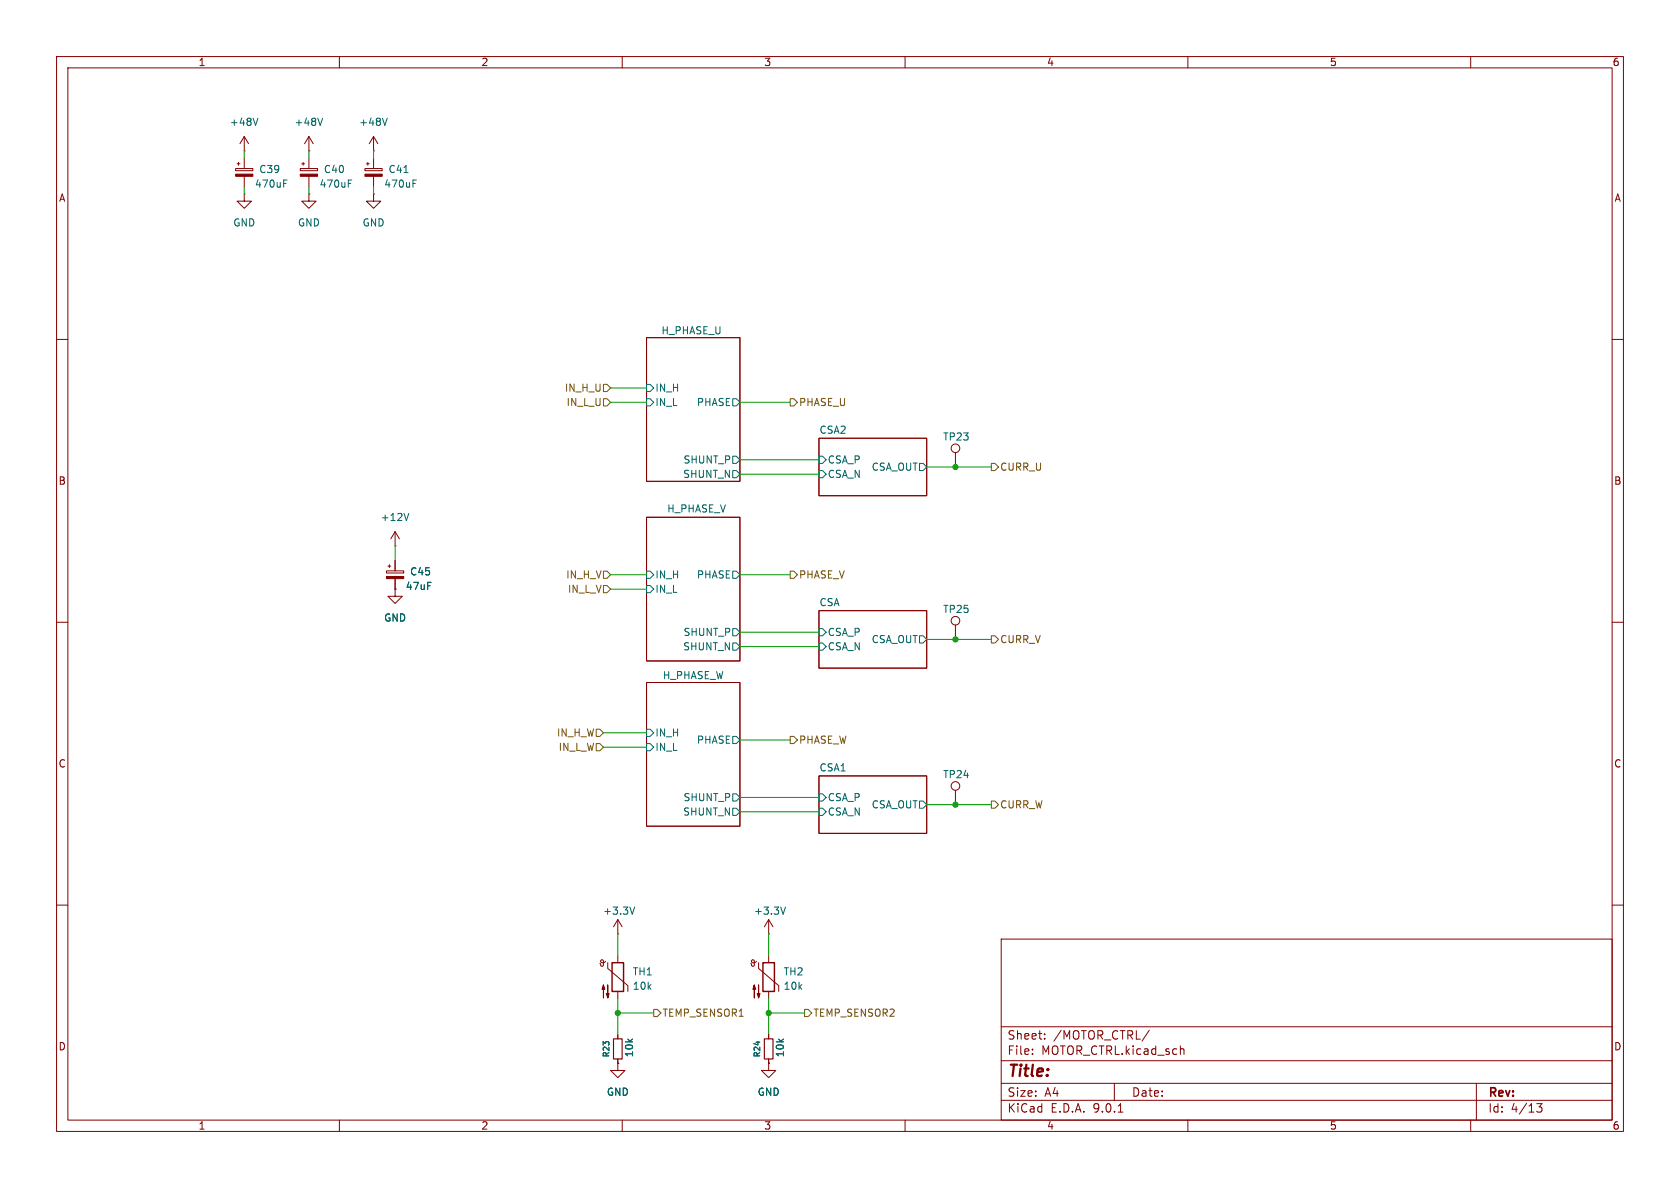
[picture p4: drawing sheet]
(kicad_sch
 (version 20250114)
 (generator "eeschema")
 (generator_version "9.0")
 (paper "A4")
 (lib_symbols
  (symbol "Connector:TestPoint"
   (pin_numbers (hide yes))
   (pin_names
    (offset 0.762) (hide yes)) (exclude_from_sim no) (in_bom yes) (on_board yes)
   (property "Reference" "TP" (at 0 6.858 0) (effects (font (size 1.27 1.27))))
   (property "Value" "TestPoint" (at 0 5.08 0) (effects (font (size 1.27 1.27))))
   (property "Footprint" "" (at 5.08 0 0) (effects (font (size 1.27 1.27)) (hide yes)))
   (property "Datasheet" "~" (at 5.08 0 0) (effects (font (size 1.27 1.27)) (hide yes)))
   (property "Description" "test point" (at 0 0 0) (effects (font (size 1.27 1.27)) (hide yes)))
   (symbol "TestPoint_0_1"
    (circle (center 0 3.302) (radius 0.762) (stroke (width 0) (type default)) (fill (type none))))
   (symbol "TestPoint_1_1"
    (pin passive line (at 0 0 90) (length 2.54) (name "1" (effects (font (size 1.27 1.27)))) (number "1" (effects (font (size 1.27 1.27))))))
   (embedded_fonts no))
  (symbol "Device:C_Polarized_Small"
   (pin_numbers (hide yes))
   (pin_names
    (offset 0.254) (hide yes)) (exclude_from_sim no) (in_bom yes) (on_board yes)
   (property "Reference" "C" (at 0.254 1.778 0) (effects (font (size 1.27 1.27)) (justify left)))
   (property "Value" "C_Polarized_Small" (at 0.254 -2.032 0) (effects (font (size 1.27 1.27)) (justify left)))
   (property "Footprint" "" (at 0 0 0) (effects (font (size 1.27 1.27)) (hide yes)))
   (property "Datasheet" "~" (at 0 0 0) (effects (font (size 1.27 1.27)) (hide yes)))
   (property "Description" "Polarized capacitor, small symbol" (at 0 0 0) (effects (font (size 1.27 1.27)) (hide yes)))
   (symbol "C_Polarized_Small_0_1"
    (rectangle (start -1.524 0.6858) (end 1.524 0.3048) (stroke (width 0) (type default)) (fill (type none)))
    (rectangle (start -1.524 -0.3048) (end 1.524 -0.6858) (stroke (width 0) (type default)) (fill (type outline)))
    (polyline (pts (xy -1.27 1.524) (xy -0.762 1.524)) (stroke (width 0) (type default)) (fill (type none)))
    (polyline (pts (xy -1.016 1.27) (xy -1.016 1.778)) (stroke (width 0) (type default)) (fill (type none))))
   (symbol "C_Polarized_Small_1_1"
    (pin passive line (at 0 2.54 270) (length 1.8542) (name "~" (effects (font (size 1.27 1.27)))) (number "1" (effects (font (size 1.27 1.27)))))
    (pin passive line (at 0 -2.54 90) (length 1.8542) (name "~" (effects (font (size 1.27 1.27)))) (number "2" (effects (font (size 1.27 1.27))))))
   (embedded_fonts no))
  (symbol "Device:R_Small"
   (pin_numbers (hide yes))
   (pin_names
    (offset 0.254) (hide yes)) (exclude_from_sim no) (in_bom yes) (on_board yes)
   (property "Reference" "R" (at 0 0 90) (effects (font (size 1.016 1.016))))
   (property "Value" "R_Small" (at 1.778 0 90) (effects (font (size 1.27 1.27))))
   (property "Footprint" "" (at 0 0 0) (effects (font (size 1.27 1.27)) (hide yes)))
   (property "Datasheet" "~" (at 0 0 0) (effects (font (size 1.27 1.27)) (hide yes)))
   (property "Description" "Resistor, small symbol" (at 0 0 0) (effects (font (size 1.27 1.27)) (hide yes)))
   (symbol "R_Small_0_1"
    (rectangle (start -0.762 1.778) (end 0.762 -1.778) (stroke (width 0.2032) (type default)) (fill (type none))))
   (symbol "R_Small_1_1"
    (pin passive line (at 0 2.54 270) (length 0.762) (name "~" (effects (font (size 1.27 1.27)))) (number "1" (effects (font (size 1.27 1.27)))))
    (pin passive line (at 0 -2.54 90) (length 0.762) (name "~" (effects (font (size 1.27 1.27)))) (number "2" (effects (font (size 1.27 1.27))))))
   (embedded_fonts no))
  (symbol "Device:Thermistor_NTC"
   (pin_numbers (hide yes))
   (pin_names
    (offset 0)) (exclude_from_sim no) (in_bom yes) (on_board yes)
   (property "Reference" "TH" (at -4.445 0 90) (effects (font (size 1.27 1.27))))
   (property "Value" "Thermistor_NTC" (at 3.175 0 90) (effects (font (size 1.27 1.27))))
   (property "Footprint" "" (at 0 1.27 0) (effects (font (size 1.27 1.27)) (hide yes)))
   (property "Datasheet" "~" (at 0 1.27 0) (effects (font (size 1.27 1.27)) (hide yes)))
   (property "Description" "Temperature dependent resistor, negative temperature coefficient" (at 0 0 0) (effects (font (size 1.27 1.27)) (hide yes)))
   (symbol "Thermistor_NTC_0_1"
    (arc (start -3.175 2.413) (mid -3.0506 2.3165) (end -3.048 2.159) (stroke (width 0) (type default)) (fill (type none)))
    (arc (start -3.048 2.794) (mid -2.9736 2.9736) (end -2.794 3.048) (stroke (width 0) (type default)) (fill (type none)))
    (arc (start -2.794 3.048) (mid -2.6144 2.9736) (end -2.54 2.794) (stroke (width 0) (type default)) (fill (type none)))
    (arc (start -2.794 2.54) (mid -2.9736 2.6144) (end -3.048 2.794) (stroke (width 0) (type default)) (fill (type none)))
    (arc (start -2.794 1.905) (mid -2.9736 1.9794) (end -3.048 2.159) (stroke (width 0) (type default)) (fill (type none)))
    (arc (start -2.54 2.159) (mid -2.6144 1.9794) (end -2.794 1.905) (stroke (width 0) (type default)) (fill (type none)))
    (arc (start -2.159 2.794) (mid -2.434 2.5608) (end -2.794 2.54) (stroke (width 0) (type default)) (fill (type none)))
    (polyline (pts (xy -2.54 2.159) (xy -2.54 2.794)) (stroke (width 0) (type default)) (fill (type none)))
    (polyline (pts (xy -2.54 -3.683) (xy -2.54 -1.397) (xy -2.794 -2.159) (xy -2.286 -2.159) (xy -2.54 -1.397) (xy -2.54 -1.651)) (stroke (width 0) (type default)) (fill (type outline)))
    (polyline (pts (xy -1.778 2.54) (xy -1.778 1.524) (xy 1.778 -1.524) (xy 1.778 -2.54)) (stroke (width 0) (type default)) (fill (type none)))
    (polyline (pts (xy -1.778 -1.397) (xy -1.778 -3.683) (xy -2.032 -2.921) (xy -1.524 -2.921) (xy -1.778 -3.683) (xy -1.778 -3.429)) (stroke (width 0) (type default)) (fill (type outline)))
    (rectangle (start -1.016 2.54) (end 1.016 -2.54) (stroke (width 0.254) (type default)) (fill (type none))))
   (symbol "Thermistor_NTC_1_1"
    (pin passive line (at 0 3.81 270) (length 1.27) (name "~" (effects (font (size 1.27 1.27)))) (number "1" (effects (font (size 1.27 1.27)))))
    (pin passive line (at 0 -3.81 90) (length 1.27) (name "~" (effects (font (size 1.27 1.27)))) (number "2" (effects (font (size 1.27 1.27))))))
   (embedded_fonts no))
  (symbol "power:+12V"
   (power)
   (pin_numbers (hide yes))
   (pin_names
    (offset 0) (hide yes)) (exclude_from_sim no) (in_bom yes) (on_board yes)
   (property "Reference" "#PWR" (at 0 -3.81 0) (effects (font (size 1.27 1.27)) (hide yes)))
   (property "Value" "+12V" (at 0 3.556 0) (effects (font (size 1.27 1.27))))
   (property "Footprint" "" (at 0 0 0) (effects (font (size 1.27 1.27)) (hide yes)))
   (property "Datasheet" "" (at 0 0 0) (effects (font (size 1.27 1.27)) (hide yes)))
   (property "Description" "Power symbol creates a global label with name \"+12V\"" (at 0 0 0) (effects (font (size 1.27 1.27)) (hide yes)))
   (symbol "+12V_0_1"
    (polyline (pts (xy -0.762 1.27) (xy 0 2.54)) (stroke (width 0) (type default)) (fill (type none)))
    (polyline (pts (xy 0 2.54) (xy 0.762 1.27)) (stroke (width 0) (type default)) (fill (type none)))
    (polyline (pts (xy 0 0) (xy 0 2.54)) (stroke (width 0) (type default)) (fill (type none))))
   (symbol "+12V_1_1"
    (pin power_in line (at 0 0 90) (length 0) (name "~" (effects (font (size 1.27 1.27)))) (number "1" (effects (font (size 1.27 1.27))))))
   (embedded_fonts no))
  (symbol "power:+3.3V"
   (power)
   (pin_numbers (hide yes))
   (pin_names
    (offset 0) (hide yes)) (exclude_from_sim no) (in_bom yes) (on_board yes)
   (property "Reference" "#PWR" (at 0 -3.81 0) (effects (font (size 1.27 1.27)) (hide yes)))
   (property "Value" "+3.3V" (at 0 3.556 0) (effects (font (size 1.27 1.27))))
   (property "Footprint" "" (at 0 0 0) (effects (font (size 1.27 1.27)) (hide yes)))
   (property "Datasheet" "" (at 0 0 0) (effects (font (size 1.27 1.27)) (hide yes)))
   (property "Description" "Power symbol creates a global label with name \"+3.3V\"" (at 0 0 0) (effects (font (size 1.27 1.27)) (hide yes)))
   (symbol "+3.3V_0_1"
    (polyline (pts (xy -0.762 1.27) (xy 0 2.54)) (stroke (width 0) (type default)) (fill (type none)))
    (polyline (pts (xy 0 2.54) (xy 0.762 1.27)) (stroke (width 0) (type default)) (fill (type none)))
    (polyline (pts (xy 0 0) (xy 0 2.54)) (stroke (width 0) (type default)) (fill (type none))))
   (symbol "+3.3V_1_1"
    (pin power_in line (at 0 0 90) (length 0) (name "~" (effects (font (size 1.27 1.27)))) (number "1" (effects (font (size 1.27 1.27))))))
   (embedded_fonts no))
  (symbol "power:+48V"
   (power)
   (pin_numbers (hide yes))
   (pin_names
    (offset 0) (hide yes)) (exclude_from_sim no) (in_bom yes) (on_board yes)
   (property "Reference" "#PWR" (at 0 -3.81 0) (effects (font (size 1.27 1.27)) (hide yes)))
   (property "Value" "+48V" (at 0 3.556 0) (effects (font (size 1.27 1.27))))
   (property "Footprint" "" (at 0 0 0) (effects (font (size 1.27 1.27)) (hide yes)))
   (property "Datasheet" "" (at 0 0 0) (effects (font (size 1.27 1.27)) (hide yes)))
   (property "Description" "Power symbol creates a global label with name \"+48V\"" (at 0 0 0) (effects (font (size 1.27 1.27)) (hide yes)))
   (symbol "+48V_0_1"
    (polyline (pts (xy -0.762 1.27) (xy 0 2.54)) (stroke (width 0) (type default)) (fill (type none)))
    (polyline (pts (xy 0 2.54) (xy 0.762 1.27)) (stroke (width 0) (type default)) (fill (type none)))
    (polyline (pts (xy 0 0) (xy 0 2.54)) (stroke (width 0) (type default)) (fill (type none))))
   (symbol "+48V_1_1"
    (pin power_in line (at 0 0 90) (length 0) (name "~" (effects (font (size 1.27 1.27)))) (number "1" (effects (font (size 1.27 1.27))))))
   (embedded_fonts no))
  (symbol "power:GND"
   (power)
   (pin_numbers (hide yes))
   (pin_names
    (offset 0) (hide yes)) (exclude_from_sim no) (in_bom yes) (on_board yes)
   (property "Reference" "#PWR" (at 0 -6.35 0) (effects (font (size 1.27 1.27)) (hide yes)))
   (property "Value" "GND" (at 0 -3.81 0) (effects (font (size 1.27 1.27))))
   (property "Footprint" "" (at 0 0 0) (effects (font (size 1.27 1.27)) (hide yes)))
   (property "Datasheet" "" (at 0 0 0) (effects (font (size 1.27 1.27)) (hide yes)))
   (property "Description" "Power symbol creates a global label with name \"GND\" , ground" (at 0 0 0) (effects (font (size 1.27 1.27)) (hide yes)))
   (symbol "GND_0_1"
    (polyline (pts (xy 0 0) (xy 0 -1.27) (xy 1.27 -1.27) (xy 0 -2.54) (xy -1.27 -1.27) (xy 0 -1.27)) (stroke (width 0) (type default)) (fill (type none))))
   (symbol "GND_1_1"
    (pin power_in line (at 0 0 270) (length 0) (name "~" (effects (font (size 1.27 1.27)))) (number "1" (effects (font (size 1.27 1.27))))))
   (embedded_fonts no)))
 (junction
  (at 168.91 82.55)
  (diameter 0)
  (color 0 0 0 0))
 (junction
  (at 168.91 113.03)
  (diameter 0)
  (color 0 0 0 0))
 (junction
  (at 168.91 142.24)
  (diameter 0)
  (color 0 0 0 0))
 (junction
  (at 109.22 179.07)
  (diameter 0)
  (color 0 0 0 0))
 (junction
  (at 135.89 179.07)
  (diameter 0)
  (color 0 0 0 0))
 (wire
  (pts (xy 43.18 26.67) (xy 43.18 27.94))
  (stroke (width 0) (type default)))
 (wire
  (pts (xy 130.81 83.82) (xy 144.78 83.82))
  (stroke (width 0) (type default)))
 (wire
  (pts (xy 168.91 142.24) (xy 175.26 142.24))
  (stroke (width 0) (type default)))
 (wire
  (pts (xy 135.89 179.07) (xy 135.89 176.53))
  (stroke (width 0) (type default)))
 (wire
  (pts (xy 109.22 165.1) (xy 109.22 168.91))
  (stroke (width 0) (type default)))
 (wire
  (pts (xy 66.04 26.67) (xy 66.04 27.94))
  (stroke (width 0) (type default)))
 (wire
  (pts (xy 106.68 132.08) (xy 114.3 132.08))
  (stroke (width 0) (type default)))
 (wire
  (pts (xy 107.95 101.6) (xy 114.3 101.6))
  (stroke (width 0) (type default)))
 (wire
  (pts (xy 109.22 179.07) (xy 109.22 176.53))
  (stroke (width 0) (type default)))
 (wire
  (pts (xy 135.89 182.88) (xy 135.89 179.07))
  (stroke (width 0) (type default)))
 (wire
  (pts (xy 130.81 140.97) (xy 144.78 140.97))
  (stroke (width 0) (type default)))
 (wire
  (pts (xy 43.18 33.02) (xy 43.18 34.29))
  (stroke (width 0) (type default)))
 (wire
  (pts (xy 107.95 104.14) (xy 114.3 104.14))
  (stroke (width 0) (type default)))
 (wire
  (pts (xy 139.7 71.12) (xy 130.81 71.12))
  (stroke (width 0) (type default)))
 (wire
  (pts (xy 130.81 81.28) (xy 144.78 81.28))
  (stroke (width 0) (type default)))
 (wire
  (pts (xy 130.81 111.76) (xy 144.78 111.76))
  (stroke (width 0) (type default)))
 (wire
  (pts (xy 135.89 179.07) (xy 142.24 179.07))
  (stroke (width 0) (type default)))
 (wire
  (pts (xy 54.61 33.02) (xy 54.61 34.29))
  (stroke (width 0) (type default)))
 (wire
  (pts (xy 106.68 129.54) (xy 114.3 129.54))
  (stroke (width 0) (type default)))
 (wire
  (pts (xy 69.85 99.06) (xy 69.85 96.52))
  (stroke (width 0) (type default)))
 (wire
  (pts (xy 107.95 68.58) (xy 114.3 68.58))
  (stroke (width 0) (type default)))
 (wire
  (pts (xy 175.26 82.55) (xy 168.91 82.55))
  (stroke (width 0) (type default)))
 (wire
  (pts (xy 109.22 182.88) (xy 109.22 179.07))
  (stroke (width 0) (type default)))
 (wire
  (pts (xy 168.91 82.55) (xy 163.83 82.55))
  (stroke (width 0) (type default)))
 (wire
  (pts (xy 168.91 113.03) (xy 175.26 113.03))
  (stroke (width 0) (type default)))
 (wire
  (pts (xy 135.89 165.1) (xy 135.89 168.91))
  (stroke (width 0) (type default)))
 (wire
  (pts (xy 130.81 101.6) (xy 139.7 101.6))
  (stroke (width 0) (type default)))
 (wire
  (pts (xy 54.61 26.67) (xy 54.61 27.94))
  (stroke (width 0) (type default)))
 (wire
  (pts (xy 130.81 114.3) (xy 144.78 114.3))
  (stroke (width 0) (type default)))
 (wire
  (pts (xy 163.83 142.24) (xy 168.91 142.24))
  (stroke (width 0) (type default)))
 (wire
  (pts (xy 109.22 179.07) (xy 115.57 179.07))
  (stroke (width 0) (type default)))
 (wire
  (pts (xy 163.83 113.03) (xy 168.91 113.03))
  (stroke (width 0) (type default)))
 (wire
  (pts (xy 66.04 33.02) (xy 66.04 34.29))
  (stroke (width 0) (type default)))
 (wire
  (pts (xy 139.7 130.81) (xy 130.81 130.81))
  (stroke (width 0) (type default)))
 (wire
  (pts (xy 130.81 143.51) (xy 144.78 143.51))
  (stroke (width 0) (type default)))
 (wire
  (pts (xy 107.95 71.12) (xy 114.3 71.12))
  (stroke (width 0) (type default)))
 (hierarchical_label "IN_H_W"
  (shape input)
  (at 106.68 129.54 180)
  (effects (font (size 1.27 1.27)) (justify right)))
 (hierarchical_label "PHASE_U"
  (shape output)
  (at 139.7 71.12 0)
  (effects (font (size 1.27 1.27)) (justify left)))
 (hierarchical_label "IN_H_V"
  (shape input)
  (at 107.95 101.6 180)
  (effects (font (size 1.27 1.27)) (justify right)))
 (hierarchical_label "TEMP_SENSOR1"
  (shape output)
  (at 115.57 179.07 0)
  (effects (font (size 1.27 1.27)) (justify left)))
 (hierarchical_label "IN_L_W"
  (shape input)
  (at 106.68 132.08 180)
  (effects (font (size 1.27 1.27)) (justify right)))
 (hierarchical_label "TEMP_SENSOR2"
  (shape output)
  (at 142.24 179.07 0)
  (effects (font (size 1.27 1.27)) (justify left)))
 (hierarchical_label "PHASE_W"
  (shape output)
  (at 139.7 130.81 0)
  (effects (font (size 1.27 1.27)) (justify left)))
 (hierarchical_label "IN_L_U"
  (shape input)
  (at 107.95 71.12 180)
  (effects (font (size 1.27 1.27)) (justify right)))
 (hierarchical_label "PHASE_V"
  (shape output)
  (at 139.7 101.6 0)
  (effects (font (size 1.27 1.27)) (justify left)))
 (hierarchical_label "CURR_U"
  (shape output)
  (at 175.26 82.55 0)
  (effects (font (size 1.27 1.27)) (justify left)))
 (hierarchical_label "CURR_V"
  (shape output)
  (at 175.26 113.03 0)
  (effects (font (size 1.27 1.27)) (justify left)))
 (hierarchical_label "IN_L_V"
  (shape input)
  (at 107.95 104.14 180)
  (effects (font (size 1.27 1.27)) (justify right)))
 (hierarchical_label "IN_H_U"
  (shape input)
  (at 107.95 68.58 180)
  (effects (font (size 1.27 1.27)) (justify right)))
 (hierarchical_label "CURR_W"
  (shape output)
  (at 175.26 142.24 0)
  (effects (font (size 1.27 1.27)) (justify left)))
 (symbol
  (lib_id "power:GND")
  (at 66.04 34.29 0)
  (unit 1)
  (exclude_from_sim no)
  (in_bom yes)
  (on_board yes)
  (dnp no)
  (fields_autoplaced yes)
  (property "Reference" "#PWR094" (at 66.04 40.64 0) (effects (font (size 1.27 1.27)) (hide yes)))
  (property "Value" "GND" (at 66.04 39.37 0) (effects (font (size 1.27 1.27))))
  (property "Footprint" "" (at 66.04 34.29 0) (effects (font (size 1.27 1.27)) (hide yes)))
  (property "Datasheet" "" (at 66.04 34.29 0) (effects (font (size 1.27 1.27)) (hide yes)))
  (property "Description" "Power symbol creates a global label with name \"GND\" , ground" (at 66.04 34.29 0) (effects (font (size 1.27 1.27)) (hide yes)))
  (pin "1"))
 (symbol
  (lib_id "power:GND")
  (at 43.18 34.29 0)
  (unit 1)
  (exclude_from_sim no)
  (in_bom yes)
  (on_board yes)
  (dnp no)
  (fields_autoplaced yes)
  (property "Reference" "#PWR090" (at 43.18 40.64 0) (effects (font (size 1.27 1.27)) (hide yes)))
  (property "Value" "GND" (at 43.18 39.37 0) (effects (font (size 1.27 1.27))))
  (property "Footprint" "" (at 43.18 34.29 0) (effects (font (size 1.27 1.27)) (hide yes)))
  (property "Datasheet" "" (at 43.18 34.29 0) (effects (font (size 1.27 1.27)) (hide yes)))
  (property "Description" "Power symbol creates a global label with name \"GND\" , ground" (at 43.18 34.29 0) (effects (font (size 1.27 1.27)) (hide yes)))
  (pin "1"))
 (symbol
  (lib_id "power:+3.3V")
  (at 109.22 165.1 0)
  (unit 1)
  (exclude_from_sim no)
  (in_bom yes)
  (on_board yes)
  (dnp no)
  (property "Reference" "#PWR097" (at 109.22 168.91 0) (effects (font (size 1.27 1.27)) (hide yes)))
  (property "Value" "+3.3V" (at 109.474 161.036 0) (effects (font (size 1.27 1.27))))
  (property "Footprint" "" (at 109.22 165.1 0) (effects (font (size 1.27 1.27)) (hide yes)))
  (property "Datasheet" "" (at 109.22 165.1 0) (effects (font (size 1.27 1.27)) (hide yes)))
  (property "Description" "Power symbol creates a global label with name \"+3.3V\"" (at 109.22 165.1 0) (effects (font (size 1.27 1.27)) (hide yes)))
  (pin "1"))
 (symbol
  (lib_id "power:+48V")
  (at 43.18 26.67 0)
  (unit 1)
  (exclude_from_sim no)
  (in_bom yes)
  (on_board yes)
  (dnp no)
  (fields_autoplaced yes)
  (property "Reference" "#PWR089" (at 43.18 30.48 0) (effects (font (size 1.27 1.27)) (hide yes)))
  (property "Value" "+48V" (at 43.18 21.59 0) (effects (font (size 1.27 1.27))))
  (property "Footprint" "" (at 43.18 26.67 0) (effects (font (size 1.27 1.27)) (hide yes)))
  (property "Datasheet" "" (at 43.18 26.67 0) (effects (font (size 1.27 1.27)) (hide yes)))
  (property "Description" "Power symbol creates a global label with name \"+48V\"" (at 43.18 26.67 0) (effects (font (size 1.27 1.27)) (hide yes)))
  (pin "1"))
 (symbol
  (lib_id "power:+48V")
  (at 66.04 26.67 0)
  (unit 1)
  (exclude_from_sim no)
  (in_bom yes)
  (on_board yes)
  (dnp no)
  (fields_autoplaced yes)
  (property "Reference" "#PWR093" (at 66.04 30.48 0) (effects (font (size 1.27 1.27)) (hide yes)))
  (property "Value" "+48V" (at 66.04 21.59 0) (effects (font (size 1.27 1.27))))
  (property "Footprint" "" (at 66.04 26.67 0) (effects (font (size 1.27 1.27)) (hide yes)))
  (property "Datasheet" "" (at 66.04 26.67 0) (effects (font (size 1.27 1.27)) (hide yes)))
  (property "Description" "Power symbol creates a global label with name \"+48V\"" (at 66.04 26.67 0) (effects (font (size 1.27 1.27)) (hide yes)))
  (pin "1"))
 (symbol
  (lib_id "Device:C_Polarized_Small")
  (at 69.85 101.6 0)
  (unit 1)
  (exclude_from_sim no)
  (in_bom no)
  (on_board yes)
  (dnp no)
  (property "Reference" "C45" (at 72.39 101.0538 0) (effects (font (size 1.27 1.27)) (justify left)))
  (property "Value" "47uF" (at 71.628 103.632 0) (effects (font (size 1.27 1.27)) (justify left)))
  (property "Footprint" "Capacitor_SMD:CP_Elec_6.3x5.4" (at 69.85 101.6 0) (effects (font (size 1.27 1.27)) (hide yes)))
  (property "Datasheet" "~" (at 69.85 101.6 0) (effects (font (size 1.27 1.27)) (hide yes)))
  (property "Description" "https://www.tme.eu/pl/details/eeeha1e470wp/kondensatory-elektrolityczne-smd/panasonic/" (at 69.85 101.6 0) (effects (font (size 1.27 1.27)) (hide yes)))
  (pin "1")
  (pin "2"))
 (symbol
  (lib_id "Device:C_Polarized_Small")
  (at 54.61 30.48 0)
  (unit 1)
  (exclude_from_sim no)
  (in_bom no)
  (on_board yes)
  (dnp no)
  (property "Reference" "C40" (at 57.15 29.9338 0) (effects (font (size 1.27 1.27)) (justify left)))
  (property "Value" "470uF" (at 56.388 32.512 0) (effects (font (size 1.27 1.27)) (justify left)))
  (property "Footprint" "Capacitor_THT:CP_Radial_D16.0mm_P7.50mm" (at 54.61 30.48 0) (effects (font (size 1.27 1.27)) (hide yes)))
  (property "Datasheet" "~" (at 54.61 30.48 0) (effects (font (size 1.27 1.27)) (hide yes)))
  (property "Description" "GRC00JS4712A00L" (at 54.61 30.48 0) (effects (font (size 1.27 1.27)) (hide yes)))
  (pin "1")
  (pin "2"))
 (symbol
  (lib_id "power:GND")
  (at 135.89 187.96 0)
  (unit 1)
  (exclude_from_sim no)
  (in_bom yes)
  (on_board yes)
  (dnp no)
  (fields_autoplaced yes)
  (property "Reference" "#PWR0103" (at 135.89 194.31 0) (effects (font (size 1.27 1.27)) (hide yes)))
  (property "Value" "GND" (at 135.89 193.04 0) (effects (font (size 1.27 1.27))))
  (property "Footprint" "" (at 135.89 187.96 0) (effects (font (size 1.27 1.27)) (hide yes)))
  (property "Datasheet" "" (at 135.89 187.96 0) (effects (font (size 1.27 1.27)) (hide yes)))
  (property "Description" "Power symbol creates a global label with name \"GND\" , ground" (at 135.89 187.96 0) (effects (font (size 1.27 1.27)) (hide yes)))
  (pin "1"))
 (symbol
  (lib_id "Device:Thermistor_NTC")
  (at 109.22 172.72 0)
  (unit 1)
  (exclude_from_sim no)
  (in_bom no)
  (on_board yes)
  (dnp no)
  (fields_autoplaced yes)
  (property "Reference" "TH1" (at 111.76 171.7674 0) (effects (font (size 1.27 1.27)) (justify left)))
  (property "Value" "10k" (at 111.76 174.3074 0) (effects (font (size 1.27 1.27)) (justify left)))
  (property "Footprint" "Resistor_SMD:R_0603_1608Metric" (at 109.22 171.45 0) (effects (font (size 1.27 1.27)) (hide yes)))
  (property "Datasheet" "~" (at 109.22 171.45 0) (effects (font (size 1.27 1.27)) (hide yes)))
  (property "Description" "Temperature dependent resistor, negative temperature coefficient" (at 109.22 172.72 0) (effects (font (size 1.27 1.27)) (hide yes)))
  (property "LCSC" "" (at 109.22 172.72 0) (effects (font (size 1.27 1.27))))
  (pin "1")
  (pin "2"))
 (symbol
  (lib_id "Device:Thermistor_NTC")
  (at 135.89 172.72 0)
  (unit 1)
  (exclude_from_sim no)
  (in_bom no)
  (on_board yes)
  (dnp no)
  (fields_autoplaced yes)
  (property "Reference" "TH2" (at 138.43 171.7674 0) (effects (font (size 1.27 1.27)) (justify left)))
  (property "Value" "10k" (at 138.43 174.3074 0) (effects (font (size 1.27 1.27)) (justify left)))
  (property "Footprint" "Resistor_SMD:R_0603_1608Metric" (at 135.89 171.45 0) (effects (font (size 1.27 1.27)) (hide yes)))
  (property "Datasheet" "~" (at 135.89 171.45 0) (effects (font (size 1.27 1.27)) (hide yes)))
  (property "Description" "Temperature dependent resistor, negative temperature coefficient" (at 135.89 172.72 0) (effects (font (size 1.27 1.27)) (hide yes)))
  (property "LCSC" "" (at 135.89 172.72 0) (effects (font (size 1.27 1.27))))
  (pin "1")
  (pin "2"))
 (symbol
  (lib_id "power:+48V")
  (at 54.61 26.67 0)
  (unit 1)
  (exclude_from_sim no)
  (in_bom yes)
  (on_board yes)
  (dnp no)
  (fields_autoplaced yes)
  (property "Reference" "#PWR091" (at 54.61 30.48 0) (effects (font (size 1.27 1.27)) (hide yes)))
  (property "Value" "+48V" (at 54.61 21.59 0) (effects (font (size 1.27 1.27))))
  (property "Footprint" "" (at 54.61 26.67 0) (effects (font (size 1.27 1.27)) (hide yes)))
  (property "Datasheet" "" (at 54.61 26.67 0) (effects (font (size 1.27 1.27)) (hide yes)))
  (property "Description" "Power symbol creates a global label with name \"+48V\"" (at 54.61 26.67 0) (effects (font (size 1.27 1.27)) (hide yes)))
  (pin "1"))
 (symbol
  (lib_id "Device:R_Small")
  (at 135.89 185.42 180)
  (unit 1)
  (exclude_from_sim no)
  (in_bom yes)
  (on_board yes)
  (dnp no)
  (property "Reference" "R24" (at 133.858 185.42 90) (effects (font (size 1.016 1.016))))
  (property "Value" "10k" (at 137.922 185.166 90) (effects (font (size 1.27 1.27))))
  (property "Footprint" "Resistor_SMD:R_0603_1608Metric" (at 135.89 185.42 0) (effects (font (size 1.27 1.27)) (hide yes)))
  (property "Datasheet" "~" (at 135.89 185.42 0) (effects (font (size 1.27 1.27)) (hide yes)))
  (property "Description" "Resistor, small symbol" (at 135.89 185.42 0) (effects (font (size 1.27 1.27)) (hide yes)))
  (property "LCSC" "C25804" (at 132.08 186.436 0) (effects (font (size 1.27 1.27)) (hide yes)))
  (pin "2")
  (pin "1"))
 (symbol
  (lib_id "Device:C_Polarized_Small")
  (at 66.04 30.48 0)
  (unit 1)
  (exclude_from_sim no)
  (in_bom no)
  (on_board yes)
  (dnp no)
  (property "Reference" "C41" (at 68.58 29.9338 0) (effects (font (size 1.27 1.27)) (justify left)))
  (property "Value" "470uF" (at 67.818 32.512 0) (effects (font (size 1.27 1.27)) (justify left)))
  (property "Footprint" "Capacitor_THT:CP_Radial_D16.0mm_P7.50mm" (at 66.04 30.48 0) (effects (font (size 1.27 1.27)) (hide yes)))
  (property "Datasheet" "~" (at 66.04 30.48 0) (effects (font (size 1.27 1.27)) (hide yes)))
  (property "Description" "GRC00JS4712A00L" (at 66.04 30.48 0) (effects (font (size 1.27 1.27)) (hide yes)))
  (pin "1")
  (pin "2"))
 (symbol
  (lib_id "power:GND")
  (at 109.22 187.96 0)
  (unit 1)
  (exclude_from_sim no)
  (in_bom yes)
  (on_board yes)
  (dnp no)
  (fields_autoplaced yes)
  (property "Reference" "#PWR098" (at 109.22 194.31 0) (effects (font (size 1.27 1.27)) (hide yes)))
  (property "Value" "GND" (at 109.22 193.04 0) (effects (font (size 1.27 1.27))))
  (property "Footprint" "" (at 109.22 187.96 0) (effects (font (size 1.27 1.27)) (hide yes)))
  (property "Datasheet" "" (at 109.22 187.96 0) (effects (font (size 1.27 1.27)) (hide yes)))
  (property "Description" "Power symbol creates a global label with name \"GND\" , ground" (at 109.22 187.96 0) (effects (font (size 1.27 1.27)) (hide yes)))
  (pin "1"))
 (symbol
  (lib_id "Device:R_Small")
  (at 109.22 185.42 180)
  (unit 1)
  (exclude_from_sim no)
  (in_bom yes)
  (on_board yes)
  (dnp no)
  (property "Reference" "R23" (at 107.188 185.42 90) (effects (font (size 1.016 1.016))))
  (property "Value" "10k" (at 111.252 185.166 90) (effects (font (size 1.27 1.27))))
  (property "Footprint" "Resistor_SMD:R_0603_1608Metric" (at 109.22 185.42 0) (effects (font (size 1.27 1.27)) (hide yes)))
  (property "Datasheet" "~" (at 109.22 185.42 0) (effects (font (size 1.27 1.27)) (hide yes)))
  (property "Description" "Resistor, small symbol" (at 109.22 185.42 0) (effects (font (size 1.27 1.27)) (hide yes)))
  (property "LCSC" "C25804" (at 104.902 185.928 90) (effects (font (size 1.27 1.27)) (hide yes)))
  (pin "2")
  (pin "1"))
 (symbol
  (lib_id "power:GND")
  (at 54.61 34.29 0)
  (unit 1)
  (exclude_from_sim no)
  (in_bom yes)
  (on_board yes)
  (dnp no)
  (fields_autoplaced yes)
  (property "Reference" "#PWR092" (at 54.61 40.64 0) (effects (font (size 1.27 1.27)) (hide yes)))
  (property "Value" "GND" (at 54.61 39.37 0) (effects (font (size 1.27 1.27))))
  (property "Footprint" "" (at 54.61 34.29 0) (effects (font (size 1.27 1.27)) (hide yes)))
  (property "Datasheet" "" (at 54.61 34.29 0) (effects (font (size 1.27 1.27)) (hide yes)))
  (property "Description" "Power symbol creates a global label with name \"GND\" , ground" (at 54.61 34.29 0) (effects (font (size 1.27 1.27)) (hide yes)))
  (pin "1"))
 (symbol
  (lib_id "Connector:TestPoint")
  (at 168.91 82.55 0)
  (unit 1)
  (exclude_from_sim no)
  (in_bom no)
  (on_board yes)
  (dnp no)
  (property "Reference" "TP23" (at 166.624 77.216 0) (effects (font (size 1.27 1.27)) (justify left)))
  (property "Value" "TestPoint" (at 171.45 80.5179 0) (effects (font (size 1.27 1.27)) (justify left) (hide yes)))
  (property "Footprint" "TestPoint:TestPoint_Pad_D2.0mm" (at 173.99 82.55 0) (effects (font (size 1.27 1.27)) (hide yes)))
  (property "Datasheet" "~" (at 173.99 82.55 0) (effects (font (size 1.27 1.27)) (hide yes)))
  (property "Description" "test point" (at 168.91 82.55 0) (effects (font (size 1.27 1.27)) (hide yes)))
  (pin "1"))
 (symbol
  (lib_id "Connector:TestPoint")
  (at 168.91 142.24 0)
  (unit 1)
  (exclude_from_sim no)
  (in_bom no)
  (on_board yes)
  (dnp no)
  (property "Reference" "TP24" (at 166.624 136.906 0) (effects (font (size 1.27 1.27)) (justify left)))
  (property "Value" "TestPoint" (at 171.45 140.2079 0) (effects (font (size 1.27 1.27)) (justify left) (hide yes)))
  (property "Footprint" "TestPoint:TestPoint_Pad_D2.0mm" (at 173.99 142.24 0) (effects (font (size 1.27 1.27)) (hide yes)))
  (property "Datasheet" "~" (at 173.99 142.24 0) (effects (font (size 1.27 1.27)) (hide yes)))
  (property "Description" "test point" (at 168.91 142.24 0) (effects (font (size 1.27 1.27)) (hide yes)))
  (pin "1"))
 (symbol
  (lib_id "power:+12V")
  (at 69.85 96.52 0)
  (unit 1)
  (exclude_from_sim no)
  (in_bom yes)
  (on_board yes)
  (dnp no)
  (fields_autoplaced yes)
  (property "Reference" "#PWR0219" (at 69.85 100.33 0) (effects (font (size 1.27 1.27)) (hide yes)))
  (property "Value" "+12V" (at 69.85 91.44 0) (effects (font (size 1.27 1.27))))
  (property "Footprint" "" (at 69.85 96.52 0) (effects (font (size 1.27 1.27)) (hide yes)))
  (property "Datasheet" "" (at 69.85 96.52 0) (effects (font (size 1.27 1.27)) (hide yes)))
  (property "Description" "Power symbol creates a global label with name \"+12V\"" (at 69.85 96.52 0) (effects (font (size 1.27 1.27)) (hide yes)))
  (pin "1"))
 (symbol
  (lib_id "power:GND")
  (at 69.85 104.14 0)
  (unit 1)
  (exclude_from_sim no)
  (in_bom yes)
  (on_board yes)
  (dnp no)
  (property "Reference" "#PWR0220" (at 69.85 110.49 0) (effects (font (size 1.27 1.27)) (hide yes)))
  (property "Value" "GND" (at 69.85 109.22 0) (effects (font (size 1.27 1.27))))
  (property "Footprint" "" (at 69.85 104.14 0) (effects (font (size 1.27 1.27)) (hide yes)))
  (property "Datasheet" "" (at 69.85 104.14 0) (effects (font (size 1.27 1.27)) (hide yes)))
  (property "Description" "Power symbol creates a global label with name \"GND\" , ground" (at 69.85 104.14 0) (effects (font (size 1.27 1.27)) (hide yes)))
  (pin "1"))
 (symbol
  (lib_id "Connector:TestPoint")
  (at 168.91 113.03 0)
  (unit 1)
  (exclude_from_sim no)
  (in_bom no)
  (on_board yes)
  (dnp no)
  (property "Reference" "TP25" (at 166.624 107.696 0) (effects (font (size 1.27 1.27)) (justify left)))
  (property "Value" "TestPoint" (at 171.45 110.9979 0) (effects (font (size 1.27 1.27)) (justify left) (hide yes)))
  (property "Footprint" "TestPoint:TestPoint_Pad_D2.0mm" (at 173.99 113.03 0) (effects (font (size 1.27 1.27)) (hide yes)))
  (property "Datasheet" "~" (at 173.99 113.03 0) (effects (font (size 1.27 1.27)) (hide yes)))
  (property "Description" "test point" (at 168.91 113.03 0) (effects (font (size 1.27 1.27)) (hide yes)))
  (pin "1"))
 (symbol
  (lib_id "power:+3.3V")
  (at 135.89 165.1 0)
  (unit 1)
  (exclude_from_sim no)
  (in_bom yes)
  (on_board yes)
  (dnp no)
  (property "Reference" "#PWR0102" (at 135.89 168.91 0) (effects (font (size 1.27 1.27)) (hide yes)))
  (property "Value" "+3.3V" (at 136.144 161.036 0) (effects (font (size 1.27 1.27))))
  (property "Footprint" "" (at 135.89 165.1 0) (effects (font (size 1.27 1.27)) (hide yes)))
  (property "Datasheet" "" (at 135.89 165.1 0) (effects (font (size 1.27 1.27)) (hide yes)))
  (property "Description" "Power symbol creates a global label with name \"+3.3V\"" (at 135.89 165.1 0) (effects (font (size 1.27 1.27)) (hide yes)))
  (pin "1"))
 (symbol
  (lib_id "Device:C_Polarized_Small")
  (at 43.18 30.48 0)
  (unit 1)
  (exclude_from_sim no)
  (in_bom no)
  (on_board yes)
  (dnp no)
  (property "Reference" "C39" (at 45.72 29.9338 0) (effects (font (size 1.27 1.27)) (justify left)))
  (property "Value" "470uF" (at 44.958 32.512 0) (effects (font (size 1.27 1.27)) (justify left)))
  (property "Footprint" "Capacitor_THT:CP_Radial_D16.0mm_P7.50mm" (at 43.18 30.48 0) (effects (font (size 1.27 1.27)) (hide yes)))
  (property "Datasheet" "~" (at 43.18 30.48 0) (effects (font (size 1.27 1.27)) (hide yes)))
  (property "Description" "GRC00JS4712A00L" (at 43.18 30.48 0) (effects (font (size 1.27 1.27)) (hide yes)))
  (pin "1")
  (pin "2"))
 (sheet
  (at 144.78 107.95)
  (size 19.05 10.16)
  (exclude_from_sim no)
  (in_bom yes)
  (on_board yes)
  (dnp no)
  (fields_autoplaced yes)
  (stroke (width 0.1524) (type solid))
  (fill (color 0 0 0 0.0000))
  (property "Sheetname" "CSA" (at 144.78 107.2384 0) (effects (font (size 1.27 1.27)) (justify left bottom)))
  (property "Sheetfile" "CSA.kicad_sch" (at 144.78 118.6946 0) (effects (font (size 1.27 1.27)) (justify left top) (hide yes)))
  (pin "CSA_N" input (at 144.78 114.3 180) (effects (font (size 1.27 1.27)) (justify left)))
  (pin "CSA_OUT" output (at 163.83 113.03 0) (effects (font (size 1.27 1.27)) (justify right)))
  (pin "CSA_P" input (at 144.78 111.76 180) (effects (font (size 1.27 1.27)) (justify left))))
 (sheet
  (at 114.3 120.65)
  (size 16.51 25.4)
  (exclude_from_sim no)
  (in_bom yes)
  (on_board yes)
  (dnp no)
  (stroke (width 0.1524) (type solid))
  (fill (color 0 0 0 0.0000))
  (property "Sheetname" "H_PHASE_W" (at 117.094 120.142 0) (effects (font (size 1.27 1.27)) (justify left bottom)))
  (property "Sheetfile" "H_BRIDGE.kicad_sch" (at 114.3 146.6346 0) (effects (font (size 1.27 1.27)) (justify left top) (hide yes)))
  (pin "PHASE" output (at 130.81 130.81 0) (effects (font (size 1.27 1.27)) (justify right)))
  (pin "SHUNT_N" output (at 130.81 143.51 0) (effects (font (size 1.27 1.27)) (justify right)))
  (pin "SHUNT_P" output (at 130.81 140.97 0) (effects (font (size 1.27 1.27)) (justify right)))
  (pin "IN_H" input (at 114.3 129.54 180) (effects (font (size 1.27 1.27)) (justify left)))
  (pin "IN_L" input (at 114.3 132.08 180) (effects (font (size 1.27 1.27)) (justify left))))
 (sheet
  (at 114.3 91.44)
  (size 16.51 25.4)
  (exclude_from_sim no)
  (in_bom yes)
  (on_board yes)
  (dnp no)
  (stroke (width 0.1524) (type solid))
  (fill (color 0 0 0 0.0000))
  (property "Sheetname" "H_PHASE_V" (at 117.856 90.678 0) (effects (font (size 1.27 1.27)) (justify left bottom)))
  (property "Sheetfile" "H_BRIDGE.kicad_sch" (at 114.3 116.1546 0) (effects (font (size 1.27 1.27)) (justify left top) (hide yes)))
  (pin "PHASE" output (at 130.81 101.6 0) (effects (font (size 1.27 1.27)) (justify right)))
  (pin "SHUNT_N" output (at 130.81 114.3 0) (effects (font (size 1.27 1.27)) (justify right)))
  (pin "SHUNT_P" output (at 130.81 111.76 0) (effects (font (size 1.27 1.27)) (justify right)))
  (pin "IN_H" input (at 114.3 101.6 180) (effects (font (size 1.27 1.27)) (justify left)))
  (pin "IN_L" input (at 114.3 104.14 180) (effects (font (size 1.27 1.27)) (justify left))))
 (sheet
  (at 144.78 77.47)
  (size 19.05 10.16)
  (exclude_from_sim no)
  (in_bom yes)
  (on_board yes)
  (dnp no)
  (fields_autoplaced yes)
  (stroke (width 0.1524) (type solid))
  (fill (color 0 0 0 0.0000))
  (property "Sheetname" "CSA2" (at 144.78 76.7584 0) (effects (font (size 1.27 1.27)) (justify left bottom)))
  (property "Sheetfile" "CSA.kicad_sch" (at 144.78 88.2146 0) (effects (font (size 1.27 1.27)) (justify left top) (hide yes)))
  (pin "CSA_N" input (at 144.78 83.82 180) (effects (font (size 1.27 1.27)) (justify left)))
  (pin "CSA_OUT" output (at 163.83 82.55 0) (effects (font (size 1.27 1.27)) (justify right)))
  (pin "CSA_P" input (at 144.78 81.28 180) (effects (font (size 1.27 1.27)) (justify left))))
 (sheet
  (at 144.78 137.16)
  (size 19.05 10.16)
  (exclude_from_sim no)
  (in_bom yes)
  (on_board yes)
  (dnp no)
  (fields_autoplaced yes)
  (stroke (width 0.1524) (type solid))
  (fill (color 0 0 0 0.0000))
  (property "Sheetname" "CSA1" (at 144.78 136.4484 0) (effects (font (size 1.27 1.27)) (justify left bottom)))
  (property "Sheetfile" "CSA.kicad_sch" (at 144.78 147.9046 0) (effects (font (size 1.27 1.27)) (justify left top) (hide yes)))
  (pin "CSA_N" input (at 144.78 143.51 180) (effects (font (size 1.27 1.27)) (justify left)))
  (pin "CSA_OUT" output (at 163.83 142.24 0) (effects (font (size 1.27 1.27)) (justify right)))
  (pin "CSA_P" input (at 144.78 140.97 180) (effects (font (size 1.27 1.27)) (justify left))))
 (sheet
  (at 114.3 59.69)
  (size 16.51 25.4)
  (exclude_from_sim no)
  (in_bom yes)
  (on_board yes)
  (dnp no)
  (stroke (width 0.1524) (type solid))
  (fill (color 0 0 0 0.0000))
  (property "Sheetname" "H_PHASE_U" (at 116.84 59.182 0) (effects (font (size 1.27 1.27)) (justify left bottom)))
  (property "Sheetfile" "H_BRIDGE.kicad_sch" (at 114.3 85.6746 0) (effects (font (size 1.27 1.27)) (justify left top) (hide yes)))
  (pin "PHASE" output (at 130.81 71.12 0) (effects (font (size 1.27 1.27)) (justify right)))
  (pin "SHUNT_N" output (at 130.81 83.82 0) (effects (font (size 1.27 1.27)) (justify right)))
  (pin "SHUNT_P" output (at 130.81 81.28 0) (effects (font (size 1.27 1.27)) (justify right)))
  (pin "IN_H" input (at 114.3 68.58 180) (effects (font (size 1.27 1.27)) (justify left)))
  (pin "IN_L" input (at 114.3 71.12 180) (effects (font (size 1.27 1.27)) (justify left)))))
